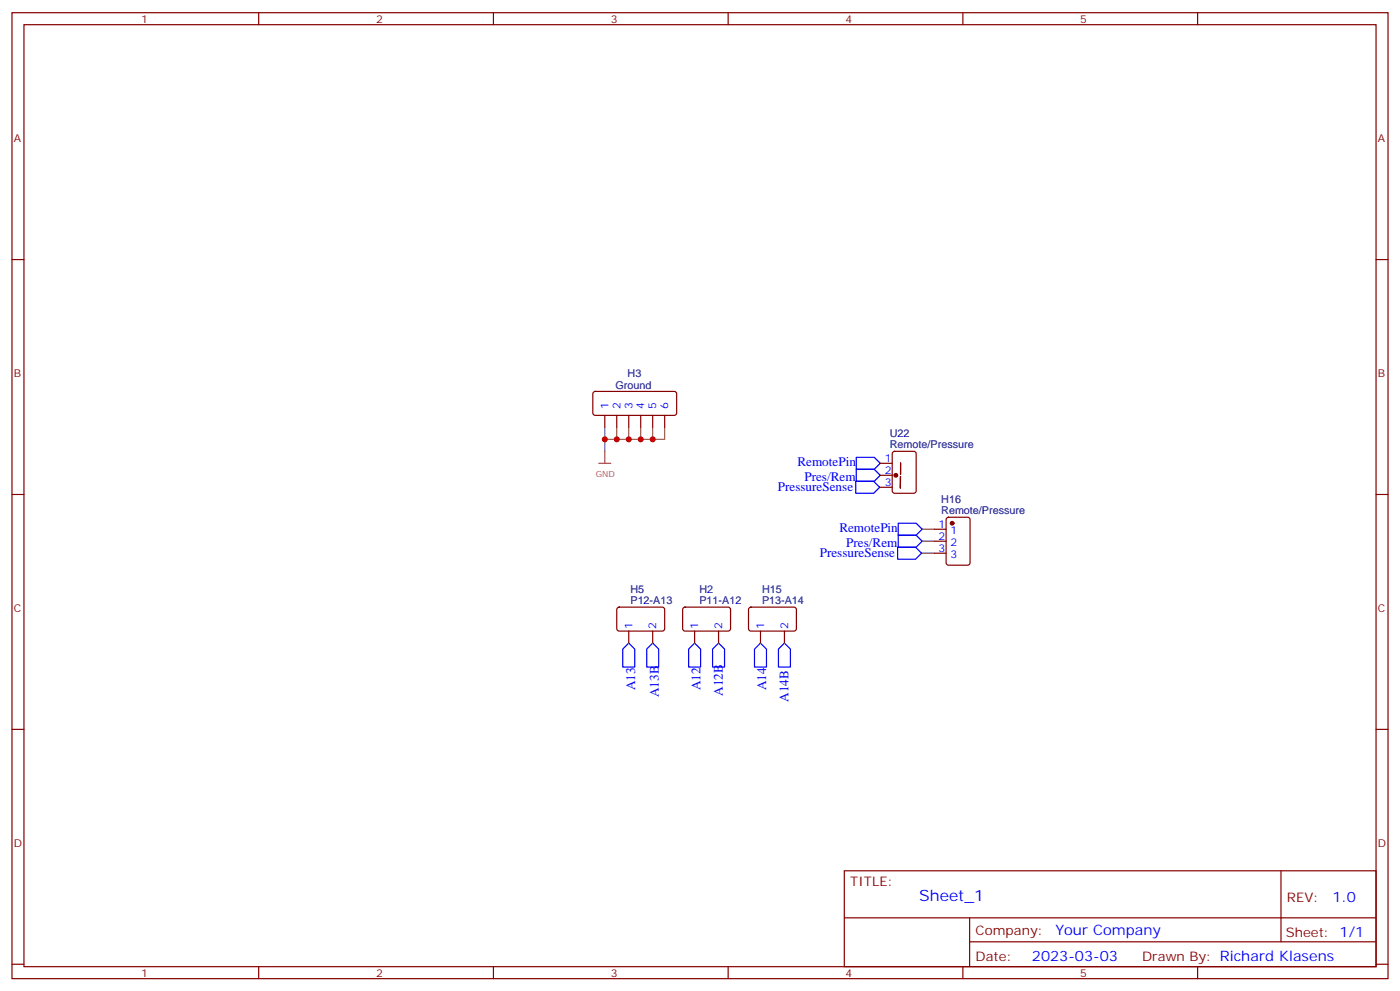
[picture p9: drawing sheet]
<svg xmlns="http://www.w3.org/2000/svg" width="412mm" height="292mm" viewBox="0 0 412 292" stroke-linecap="round" stroke-linejoin="round" font-family="sans-serif">
<g fill="none" stroke="#870000" stroke-width=".35">
<path d="M3.5 3.7h405.4v284.4h-405.4zM7.1 7.3h398.2v277.3h-398.2zM76.2 3.7v3.6M145.3 3.7v3.6M214.5 3.7v3.6M283.6 3.7v3.6M352.8 3.7v3.6M3.5 76.4h3.6M405.3 76.4h3.6M3.5 145.6h3.6M405.3 145.6h3.6M3.5 214.7h3.6"/>
<path d="M405.3 214.7h3.6M248.7 256.3h156.6v28.3h-156.6zM377.3 256.4v20.8M248.7 270.2h156.5M285.6 277.2h119.6M285.6 270.2v14.1M3.5 283.8h3.6M76.2 284.6v3.5M145.3 284.6v3.5M214.5 284.6v3.5M283.6 284.6v3.5M352.8 284.6v3.5"/>
<path d="M405.3 283.8h3.6"/>
</g>
<path d="M252.2 138.1h5.3l1.8 1.8-1.8 1.8h-5.3zM252.2 134.6h5.3l1.8 1.8-1.8 1.7h-5.3zM252.1 141.7h5.3l1.7 1.7-1.7 1.8h-5.3zM264.6 154h5.3l1.7 1.8-1.7 1.8h-5.3zM264.6 157.6h5.3l1.7 1.7-1.7 1.8h-5.3zM264.4 161.1h5.3l1.8 1.7-1.8 1.8h-5.3zM185.2 189.3l1.8 1.8v5.3h-3.6v-5.3zM192.3 189.3l1.7 1.8v5.3h-3.5v-5.3zM204.6 189.3l1.8 1.8v5.3h-3.6v-5.3zM211.7 189.3l1.7 1.8v5.3h-3.5v-5.3zM224 189.3l1.8 1.8v5.3h-3.6v-5.3zM231.1 189.3l1.7 1.8v5.3h-3.5v-5.3z" fill="none" stroke="#00f" stroke-width=".35"/>
<path d="M178.2 125.8v3.5h3.5M178.2 129.3v3.6M181.7 125.8v3.5h14.1v-3.5M185.2 125.8v3.5M188.7 125.8v3.5M192.3 125.8v3.5" fill="none" stroke="#4aa64a" stroke-width=".35"/>
<path d="M176.4 136.4h3.5M178.2 132.9v3.5" fill="none" stroke="#a64a4a" stroke-width=".35"/>
<path d="M271.6 155.8h3.6M271.6 159.3h3.6M271.6 162.8h3.6" fill="none" stroke="#008700" stroke-width=".35"/>
<g fill="#c00">
<circle cx="178.2" cy="129.3" r=".88"/>
<circle cx="192.3" cy="129.3" r=".88"/>
<circle cx="188.7" cy="129.3" r=".88"/>
<circle cx="185.2" cy="129.3" r=".88"/>
<circle cx="181.7" cy="129.3" r=".88"/>
</g>
<g fill="none" stroke="#870000" stroke-width=".35">
<path d="M174.9 115.4l.4-.2 23.6 .1 .4 .6v5.9l-.7 .5-23.5-.1-.5-.6v-5.7zM178.2 122.3v3.5M181.7 122.3v3.5M185.2 122.3v3.5M188.7 122.3v3.5M192.3 122.3v3.5M195.8 122.3v3.5M259.3 139.9h3.5M259.3 136.4h3.5M263.1 133.1l.4-.2h5.7l.6 .4 .1 11.2-.5 .6-5.9 .1-.6-.5-.1-11.1zM265.3 136.2v3.4zM259.3 143.4h3.5"/>
<path d="M275.2 155.8h3.5M275.2 159.3h3.5M278.9 152.5l.5-.2h5.6l.7 .4 .1 13-.5 .6-5.9 .1-.7-.5v-12.9zM181.9 178.9l.5-.2 13 .1 .4 .6-.1 5.9-.6 .5-13-.1-.4-.6v-5.7zM201.3 178.9l.5-.2 13 .1 .4 .6-.1 5.9-.6 .5-13-.1-.4-.6v-5.7zM220.7 178.9l.5-.2 13 .1 .4 .6-.1 5.9-.6 .5-13-.1-.4-.6v-5.7zM275.2 162.8h3.5M185.2 185.8v3.5M192.3 185.8v3.5M204.6 185.8v3.5M211.7 185.8v3.5M224 185.8v3.5"/>
<path d="M231.1 185.8v3.5"/>
</g>
<circle cx="263.9" cy="139.9" r=".35" fill="none" stroke="#000" stroke-width=".71"/>
<path d="M265.3 140.2l-.1 3.5z" fill="none" stroke="#000" stroke-width=".35"/>
<circle cx="280.5" cy="154" r=".53" fill="#870000" stroke="#870000" stroke-width=".35"/>
<text font-size="4.6" fill="#00f" x="270.8" y="265.4">Sheet_1</text>
<g font-size="4.2" fill="#00f">
<text x="392.5" y="265.6">1.0</text>
<text x="310.9" y="275.2">Your Company</text>
<text x="304" y="283">2023-03-03</text>
</g>
<g font-size="3.9" fill="#00f">
<text x="234.9" y="137.2">RemotePin</text>
<text x="236.9" y="141.7">Pres/Rem</text>
<text x="229.1" y="144.7">PressureSense</text>
<text x="247.2" y="156.6">RemotePin</text>
<text x="249.3" y="161.1">Pres/Rem</text>
<text x="241.5" y="164.1">PressureSense</text>
<text x="187.1" y="203.2" transform="rotate(-90 187.1 203.2)">A13</text>
<text x="206.3" y="203.2" transform="rotate(-90 206.3 203.2)">A12</text>
<text x="225.7" y="203.2" transform="rotate(-90 225.7 203.2)">A14</text>
<text x="194" y="205.2" transform="rotate(-90 194 205.2)">A13B</text>
<text x="212.9" y="204.8" transform="rotate(-90 212.9 204.8)">A12B</text>
<text x="232.3" y="206.6" transform="rotate(-90 232.3 206.6)">A14B</text>
</g>
<g font-size="3.9" fill="#800">
<text x="250.5" y="260.9">TITLE:</text>
<text x="379.1" y="265.6">REV:</text>
<text x="287.4" y="275.1">Company:</text>
<text x="378.7" y="275.7">Sheet: 1/1</text>
<text x="287.4" y="282.8">Date:</text>
<text x="336.4" y="282.9">Drawn By: Richard Klasens</text>
</g>
<g font-size="3.2" fill="#800">
<text x="41.6" y="6.7">1</text>
<text x="110.8" y="6.7">2</text>
<text x="179.9" y="6.7">3</text>
<text x="249.1" y="6.7">4</text>
<text x="318.2" y="6.7">5</text>
<text x="4.1" y="41.8">A</text>
<text x="405.9" y="41.8">A</text>
<text x="4.1" y="111">B</text>
<text x="405.9" y="111">B</text>
<text x="4.1" y="180.1">C</text>
<text x="405.9" y="180.1">C</text>
<text x="4.1" y="249.3">D</text>
<text x="405.9" y="249.3">D</text>
<text x="41.6" y="287.5">1</text>
<text x="110.8" y="287.5">2</text>
<text x="179.9" y="287.5">3</text>
<text x="249.1" y="287.5">4</text>
<text x="318.2" y="287.5">5</text>
</g>
<g font-size="3.2" fill="#000080">
<text x="184.9" y="111">H3</text>
<text x="181.3" y="114.6">Ground</text>
<text x="262.1" y="131.8">Remote/Pressure</text>
<text x="262.1" y="128.6">U22</text>
<text x="277.3" y="148.1">H16</text>
<text x="277.3" y="151.2">Remote/Pressure</text>
<text x="185.7" y="177.7">P12-A13</text>
<text x="185.7" y="174.5">H5</text>
<text x="206" y="177.7">P11-A12</text>
<text x="206" y="174.5">H2</text>
<text x="224.5" y="177.7">P13-A14</text>
<text x="224.5" y="174.5">H15</text>
</g>
<g font-size="3.2" fill="#00f">
<text x="179.2" y="120.5" transform="rotate(-90 179.2 120.5)">1</text>
<text x="182.7" y="120.5" transform="rotate(-90 182.7 120.5)">2</text>
<text x="186.3" y="120.5" transform="rotate(-90 186.3 120.5)">3</text>
<text x="189.8" y="120.5" transform="rotate(-90 189.8 120.5)">4</text>
<text x="193.3" y="120.5" transform="rotate(-90 193.3 120.5)">5</text>
<text x="196.8" y="120.5" transform="rotate(-90 196.8 120.5)">6</text>
<text x="260.6" y="136">1</text>
<text x="260.6" y="143.1">3</text>
<text x="260.6" y="139.6">2</text>
<text x="276.5" y="155.4">1</text>
<text x="276.5" y="159">2</text>
<text x="280" y="157.2">1</text>
<text x="280" y="160.7">2</text>
<text x="276.5" y="162.5">3</text>
<text x="280" y="164.3">3</text>
<text x="186.3" y="185.1" transform="rotate(-90 186.3 185.1)">1</text>
<text x="193.3" y="185.1" transform="rotate(-90 193.3 185.1)">2</text>
<text x="205.7" y="185.1" transform="rotate(-90 205.7 185.1)">1</text>
<text x="212.7" y="185.1" transform="rotate(-90 212.7 185.1)">2</text>
<text x="225.1" y="185.1" transform="rotate(-90 225.1 185.1)">1</text>
<text x="232.1" y="185.1" transform="rotate(-90 232.1 185.1)">2</text>
</g>
<text font-size="2.5" fill="#a54b4b" x="175.5" y="140.3">GND</text>
</svg>
